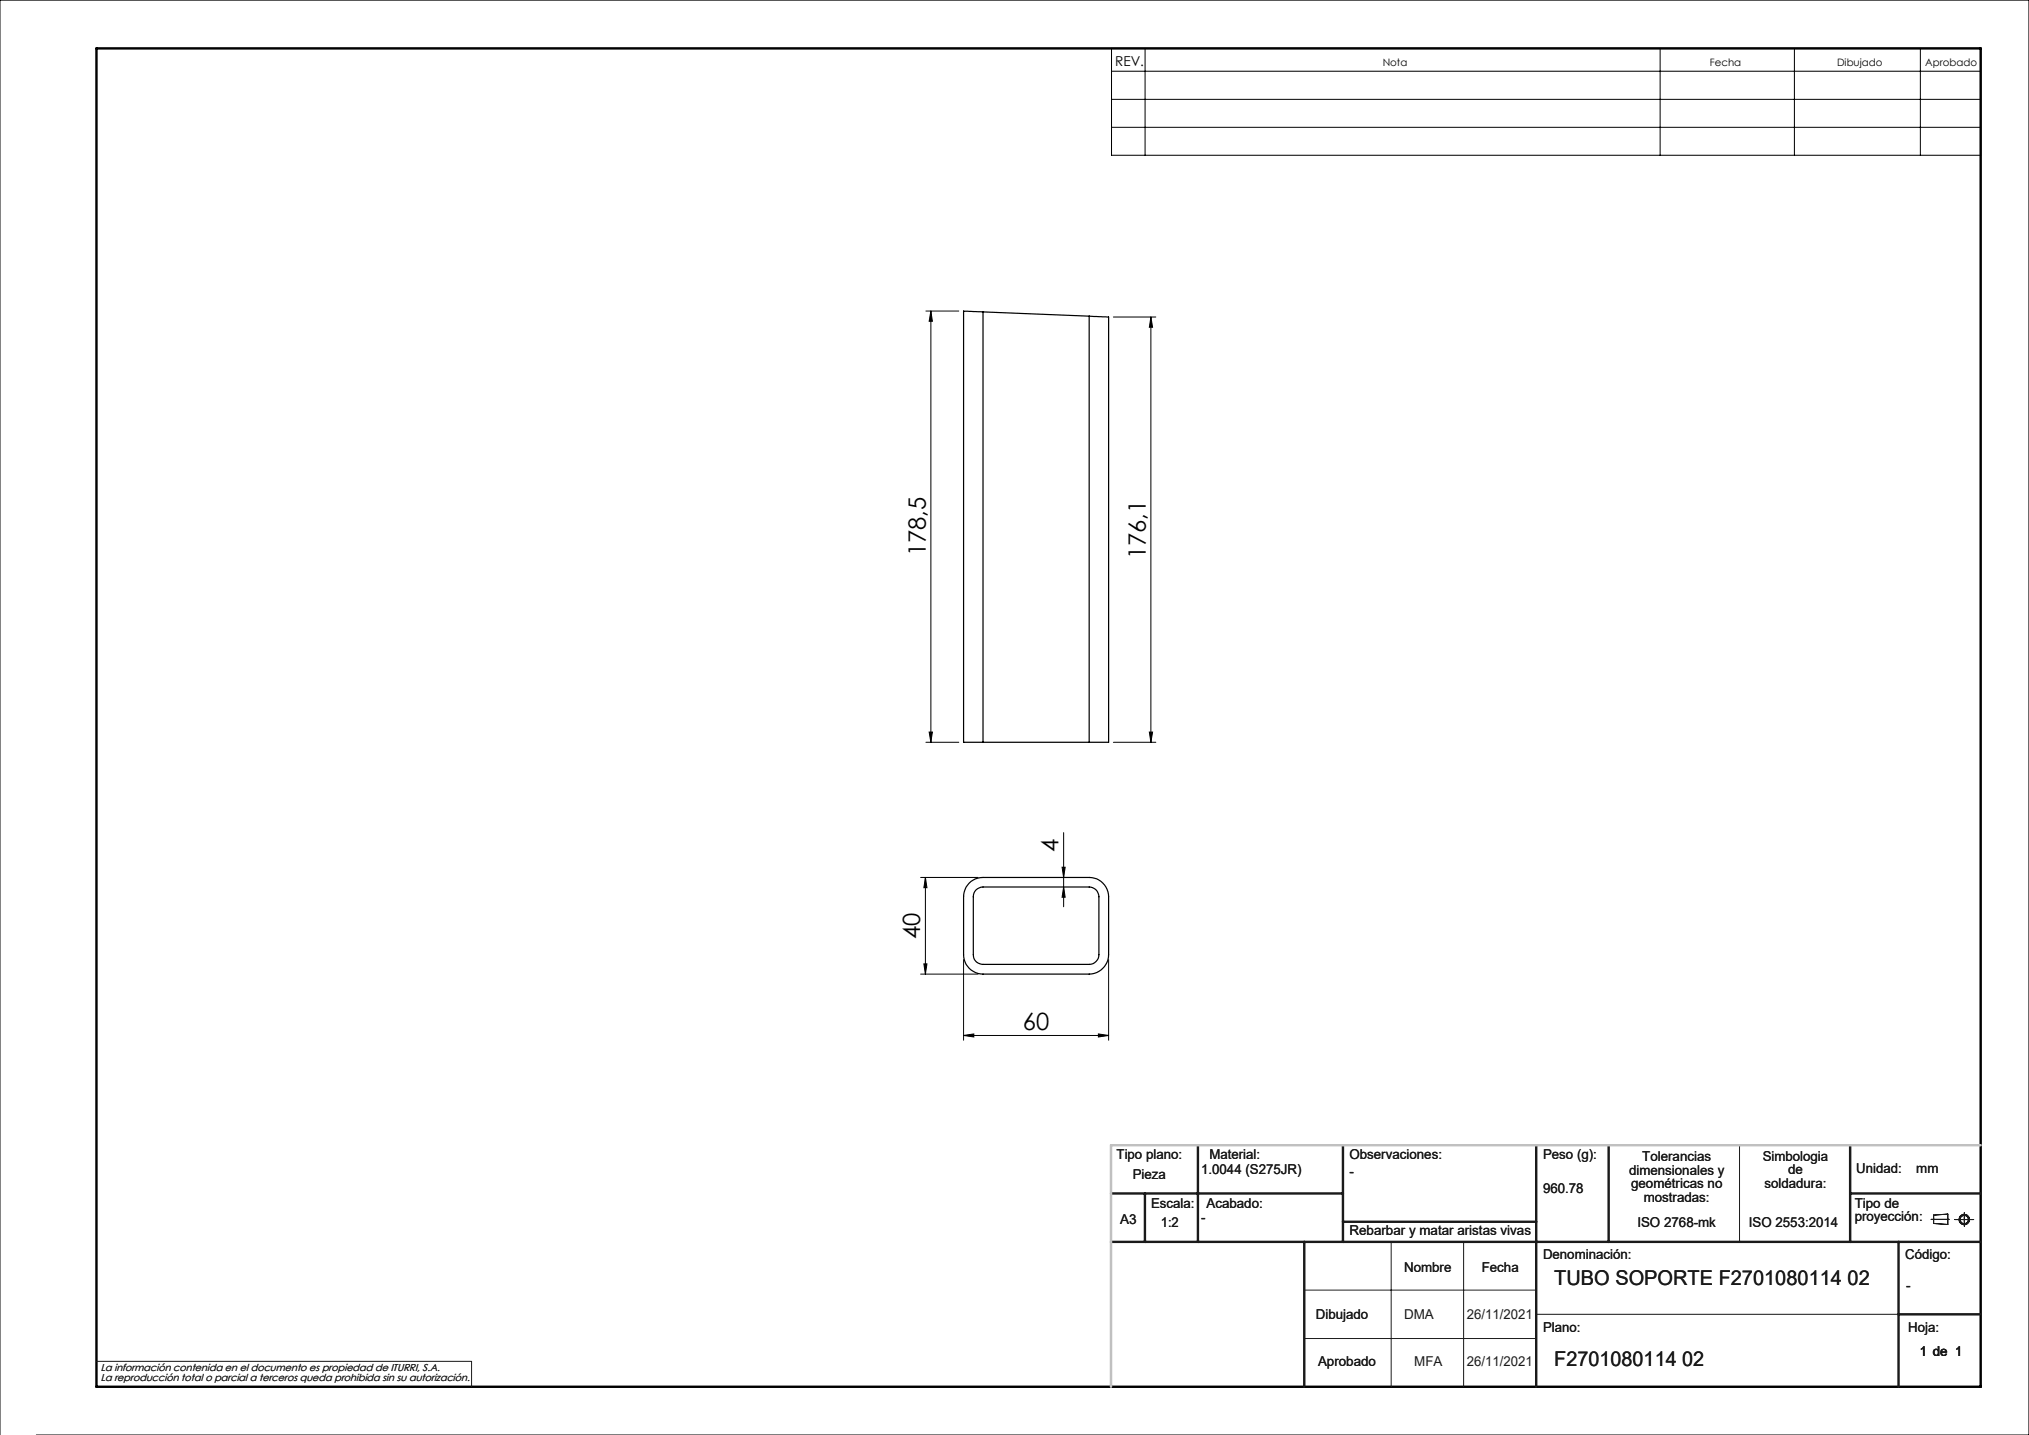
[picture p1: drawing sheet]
<svg xmlns="http://www.w3.org/2000/svg" width="420mm" height="297mm" viewBox="0 0 420 297" stroke-linecap="round" stroke-linejoin="round" font-family="sans-serif">
<g fill="none" stroke="#191924" stroke-width=".21">
<path d="M360.1 237v20M288 257v30M303 257v30M399.7 252.4h3.8M400.3 251.5l2.9-.2v2.1l-2.9-.2zM404.6 252.4h4M406.6 251v2.8M270 267h48M270 277h48M318 272h75M20 281.8h77.6v5.2"/>
<circle cx="406.6" cy="252.4" r=".86"/>
<circle cx="406.6" cy="252.4" r="1.07"/>
</g>
<g fill="none" stroke="#000" stroke-width=".21">
<path d="M230.1 10h179.9v22.1h-179.9zM230.1 14.7h179.9M237 10v22.1M343.6 10v22.1M371.4 10v22.1M397.5 10v22.1M230.1 20.6h179.9M230.1 26.3h179.9M191.7 64.4h6.8M192.7 64.4v89.2M192.7 64.4l.3 2.1h-.7zM230.5 65.6h8.8"/>
<path d="M238.2 65.6v88M238.2 65.6l.4 2.1h-.7zM191.7 153.6h6.8M192.3 151.5h.7l-.3 2.1zM230.5 153.6h8.8M237.9 151.5h.7l-.4 2.1zM219.9 179.5h.6l-.3 2.1zM220.2 172.3v15.4M190.6 181.6h11.9M191.2 199.5h.7l-.3 2.1zM191.6 181.6l.3 2.1h-.7zM191.6 181.6v20"/>
<path d="M199.5 198.6v16.7M220.2 183.6l.3 2.1h-.6zM229.5 198.6v16.7M190.6 201.6h11.9M199.5 214.3l2.1-.3v.6zM199.5 214.3h30M227.4 214l2.1 .3-2.1 .3zM0 297v-297h420v297h-412.5"/>
</g>
<path d="M20 10h390v277h-390z" fill="none" stroke="#000" stroke-width=".5"/>
<g fill="none" stroke="#191924" stroke-width=".5">
<path d="M248 237v20M278 237v20M318 237v50M333 237v20M383 237v20M230 257h180M230 247h48M237 247v10M270 257v30M278 252.9h40M383 247h27M393 257v30"/>
<path d="M393 272h17"/>
</g>
<path d="M410 237h-180v50" fill="none" stroke="#c0c0c0" stroke-width=".5"/>
<g fill="#000">
<path d="M192.7 64.4l.3 2.1h-.7zM192.3 151.5h.7l-.3 2.1zM238.2 65.6l.4 2.1h-.7zM237.9 151.5h.7l-.4 2.1z"/>
<path d="M191.2 199.5h.7l-.3 2.1zM191.6 181.6l.3 2.1h-.7zM220.2 183.6l.3 2.1h-.6zM219.9 179.5h.6l-.3 2.1z"/>
<path d="M227.4 214l2.1 .3-2.1 .3zM199.5 214.3l2.1-.3v.6z"/>
</g>
<path d="M203.5 64.6l-4-.2v89.2h4M203.5 64.6v89M203.5 64.6l22 .8M225.5 65.4l4 .2v88h-4M225.5 65.4v88.2M203.5 153.6h22M200.6 182.8l1.3-.9 1.6-.3h22a4 4 0 0 1 4 4v12a4.1 4.1 0 0 1-4 4h-22a4 4 0 0 1-4-4v-12.5l.5-1.5zM202 184.2l.7-.4 .8-.2h22a2.03 2.03 0 0 1 2 2v12a2.05 2.05 0 0 1-2 2h-22a1.97 1.97 0 0 1-2-2v-12a1.91 1.91 0 0 1 .5-1.4z" fill="none" stroke="#000" stroke-width=".25"/>
<g font-size="4.9">
<text x="191.6" y="115.2" transform="rotate(-90 191.6 115.2)">178,5</text>
<text x="237.2" y="115.8" transform="rotate(-90 237.2 115.8)">176,1</text>
<text x="219.1" y="176.4" transform="rotate(-90 219.1 176.4)">4</text>
<text x="190.5" y="194.3" transform="rotate(-90 190.5 194.3)">40</text>
<text x="211.7" y="213.2">60</text>
</g>
<g font-size="4.2" fill="#191924">
<text x="321.7" y="265.9">TUBO SOPORTE F2701080114 02</text>
<text x="321.7" y="282.8">F2701080114 02</text>
</g>
<text font-size="2.8" x="230.8" y="13.6">REV.</text>
<g font-size="2.8" fill="#191924">
<text x="231.1" y="239.9">Tipo plano:</text>
<text x="250.3" y="239.9">Material:</text>
<text x="279.3" y="239.9">Observaciones:</text>
<text x="319.4" y="239.9">Peso (g):</text>
<text x="234.5" y="244.1">Pieza</text>
<text x="248.6" y="243">1.0044 (S275JR)</text>
<text x="279.3" y="243.4">-</text>
<text x="337.2" y="243.1">dimensionales y</text>
<text x="337.6" y="246">geométricas no</text>
<text x="339.9" y="240.3">Tolerancias</text>
<text x="364.9" y="240.2">Simbologia</text>
<text x="365.3" y="245.9">soldadura:</text>
<text x="370.1" y="243">de</text>
<text x="384.2" y="242.7">Unidad:</text>
<text x="396.7" y="242.7">mm</text>
<text x="238.3" y="250">Escala:</text>
<text x="249.7" y="250">Acabado:</text>
<text x="319.4" y="246.9">960.78</text>
<text x="340.2" y="248.8">mostradas:</text>
<text x="383.9" y="250">Tipo de</text>
<text x="231.9" y="253.4">A3</text>
<text x="240.3" y="254">1:2</text>
<text x="248.6" y="252.9">-</text>
<text x="279.3" y="255.7">Rebarbar y matar aristas vivas</text>
<text x="338.9" y="254">ISO 2768-mk</text>
<text x="362" y="254">ISO 2553:2014</text>
<text x="383.9" y="252.8">proyección:</text>
<text x="290.6" y="263.3">Nombre</text>
<text x="306.7" y="263.3">Fecha</text>
<text x="319.4" y="260.6">Denominación:</text>
<text x="394.4" y="260.6">Código:</text>
<text x="394.6" y="266.9">-</text>
<text x="272.4" y="273">Dibujado</text>
<text x="290.6" y="273">DMA</text>
<text x="303.6" y="273">26/11/2021</text>
<text x="319.4" y="275.8">Plano:</text>
<text x="395" y="275.8">Hoja:</text>
<text x="397.4" y="280.6">1 de 1</text>
<text x="272.8" y="282.8">Aprobado</text>
<text x="292.7" y="282.8">MFA</text>
<text x="303.6" y="282.8">26/11/2021</text>
</g>
<g font-size="2.1">
<text x="286.2" y="13.6">Nota</text>
<text x="353.9" y="13.6">Fecha</text>
<text x="380.3" y="13.6">Dibujado</text>
<text x="398.5" y="13.6">Aprobado</text>
</g>
<g font-size="2.1" fill="#191924">
<text x="20.8" y="283.7">La información contenida en el documento es propiedad de ITURRI, S.A.</text>
<text x="20.8" y="285.7">La reproducción total o parcial a terceros queda prohibida sin su autorización.</text>
</g>
</svg>
